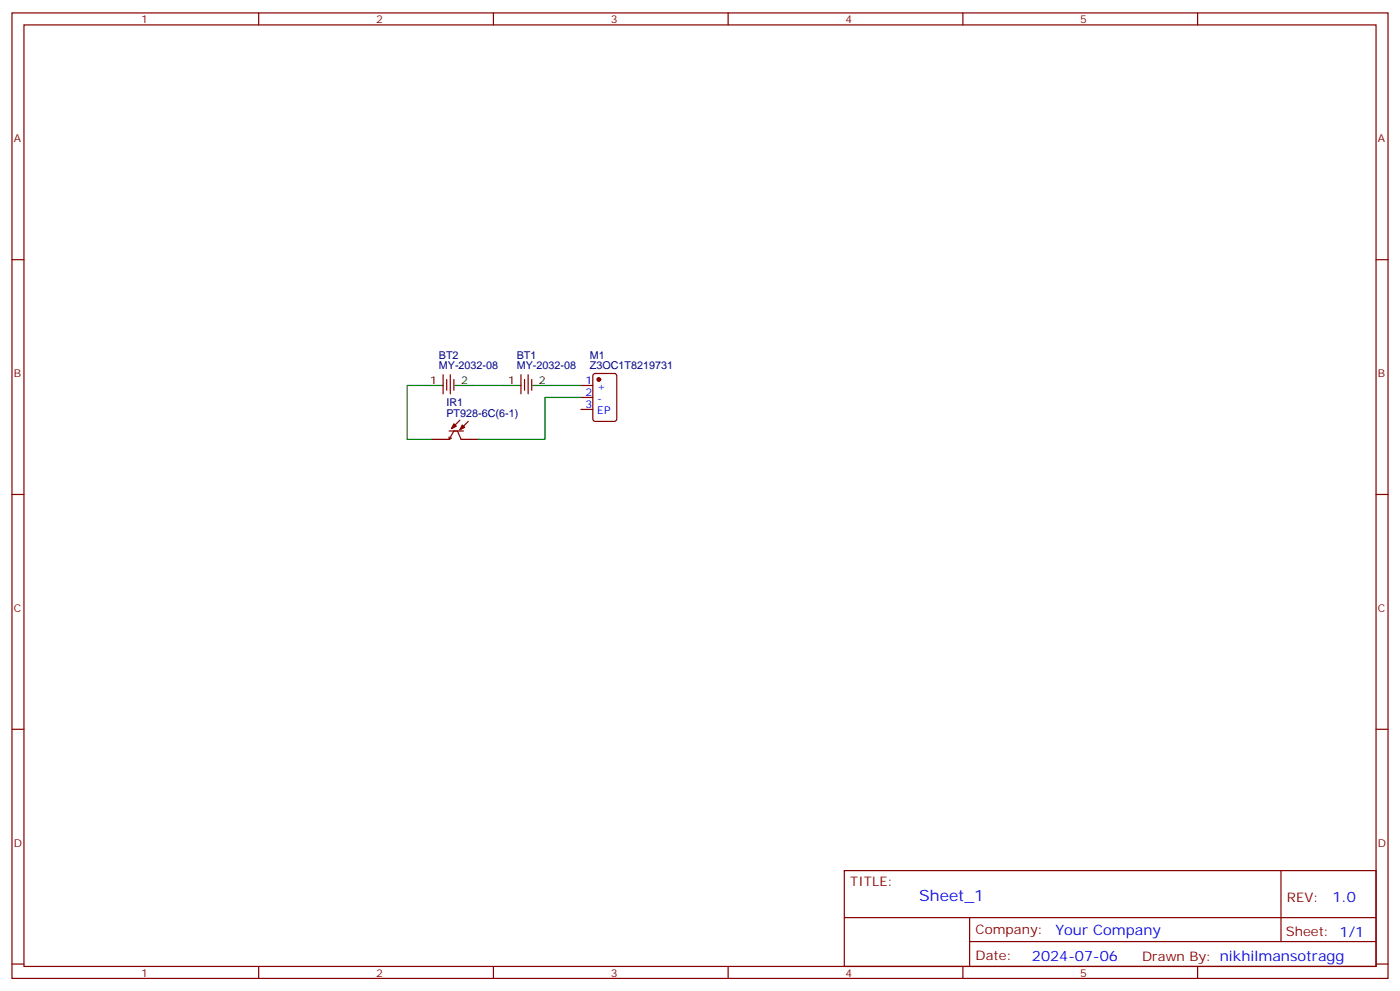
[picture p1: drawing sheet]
<svg xmlns="http://www.w3.org/2000/svg" width="412mm" height="292mm" viewBox="0 0 412 292" stroke-linecap="round" stroke-linejoin="round" font-family="sans-serif">
<g fill="none" stroke="#870000" stroke-width=".35">
<path d="M3.5 3.8h405.4v284.3h-405.4zM7.1 7.3h398.2v277.3h-398.2zM76.2 3.8v3.5M145.3 3.8v3.5M214.5 3.8v3.5M283.6 3.8v3.5M352.8 3.8v3.5M3.5 76.5h3.6M405.3 76.5h3.6M130.5 110.3v5.7M131.6 111.8v3.1M132.6 110.3v5.7"/>
<path d="M133.7 111.8v3.1M153.5 110.3v5.7M154.5 111.8v3.1M155.6 110.3v5.7M156.6 111.8v3.1M171.1 113.5h3.5M171.1 117.1h3.5M174.9 110.2l.4-.2h5.7l.6 .4 .1 13-.5 .7h-5.9l-.6-.5-.1-12.9zM132.3 129.4l1.4-2.5h1.1l1 2.5M132.3 126.9h4.2M132.3 128.7v.7M133 129l-.7 .4"/>
<path d="M135.5 123.8l-2.5 2.4M137.9 124.1l-2.4 2.5M171.1 120.6h3.5M3.5 145.6h3.6M405.3 145.6h3.6M3.5 214.8h3.6M405.3 214.8h3.6M248.7 256.4h156.6v28.2h-156.6zM377.3 256.4v20.9M248.7 270.2h156.5M285.6 277.3h119.6M285.6 270.2v14.2"/>
<path d="M3.5 283.9h3.6M76.2 284.6v3.5M145.3 284.6v3.5M214.5 284.6v3.5M283.6 284.6v3.5M352.8 284.6v3.5M405.3 283.9h3.6"/>
</g>
<path d="M125.2 113.5h5.3M134.1 113.5h5.2M148.2 113.5h5.3M157 113.5h5.3M127 129.4h5.3M135.8 129.4h5.3" fill="none" stroke="#000" stroke-width=".35"/>
<g fill="#870000" stroke="#870000" stroke-width=".35">
<path d="M133.7 124.8l.7 .7-1.4 .7z"/>
<path d="M136.2 125.2l.7 .7-1.4 .7z"/>
<circle cx="176.4" cy="111.8" r=".53"/>
</g>
<path d="M125.2 113.5h-5.3v15.9h7.1M139.3 113.5h8.9M162.3 113.5h8.8M171.1 117.1h-10.6v12.3h-19.4" fill="none" stroke="#008700" stroke-width=".35"/>
<text font-size="4.6" fill="#00f" x="270.8" y="265.4">Sheet_1</text>
<g font-size="4.2" fill="#00f">
<text x="392.5" y="265.7">1.0</text>
<text x="310.9" y="275.2">Your Company</text>
<text x="304" y="283">2024-07-06</text>
</g>
<g font-size="3.9" fill="#800">
<text x="250.5" y="261">TITLE:</text>
<text x="379.1" y="265.7">REV:</text>
<text x="287.4" y="275.2">Company:</text>
<text x="378.7" y="275.8">Sheet: 1/1</text>
<text x="287.4" y="282.9">Date:</text>
<text x="336.4" y="282.9">Drawn By: nikhilmansotragg</text>
</g>
<g font-size="3.2" fill="#800">
<text x="41.6" y="6.8">1</text>
<text x="110.8" y="6.8">2</text>
<text x="179.9" y="6.8">3</text>
<text x="249.1" y="6.8">4</text>
<text x="318.2" y="6.8">5</text>
<text x="4.1" y="41.9">A</text>
<text x="405.9" y="41.9">A</text>
<text x="4.1" y="111.1">B</text>
<text x="405.9" y="111.1">B</text>
<text x="4.1" y="180.2">C</text>
<text x="405.9" y="180.2">C</text>
<text x="4.1" y="249.3">D</text>
<text x="405.9" y="249.3">D</text>
<text x="41.6" y="287.6">1</text>
<text x="110.8" y="287.6">2</text>
<text x="179.9" y="287.6">3</text>
<text x="249.1" y="287.6">4</text>
<text x="318.2" y="287.6">5</text>
</g>
<g font-size="3.2" fill="#000080">
<text x="129.3" y="105.6">BT2</text>
<text x="152.2" y="105.6">BT1</text>
<text x="173.8" y="105.6">M1</text>
<text x="129.3" y="108.8">MY-2032-08</text>
<text x="152.2" y="108.8">MY-2032-08</text>
<text x="173.8" y="108.8">Z3OC1T8219731</text>
<text x="131.5" y="119.5">IR1</text>
<text x="131.5" y="122.7">PT928-6C(6-1)</text>
</g>
<g font-size="3.2">
<text x="126.7" y="113.2">1</text>
<text x="135.8" y="113.2">2</text>
<text x="149.7" y="113.2">1</text>
<text x="158.7" y="113.2">2</text>
</g>
<g font-size="3.2" fill="#00f">
<text x="172.4" y="113.2">1</text>
<text x="172.4" y="116.7">2</text>
<text x="175.9" y="114.9">+</text>
<text x="175.9" y="118.5">-</text>
<text x="172.4" y="120.2">3</text>
<text x="175.9" y="122">EP</text>
</g>
</svg>
